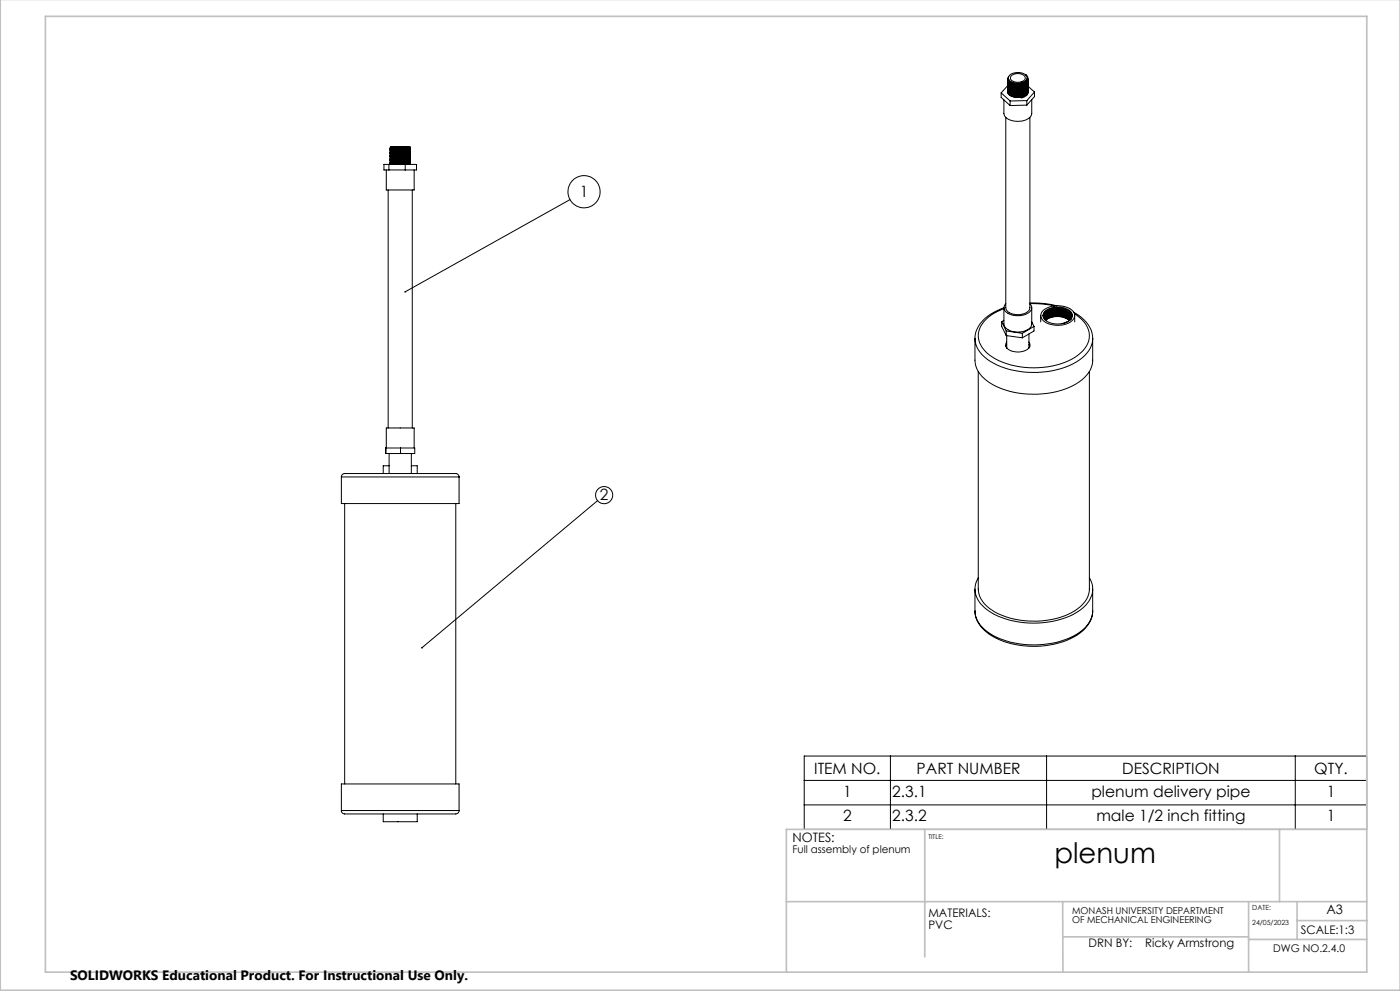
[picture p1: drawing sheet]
<svg xmlns="http://www.w3.org/2000/svg" width="420mm" height="297mm" viewBox="0 0 420 297" stroke-linecap="round" stroke-linejoin="round" font-family="sans-serif">
<g fill="none" stroke="#000" stroke-width=".3">
<path d="M300.4 27.8l2.6 2.5M300.4 27.8v1.4l2.6 2.4M301.7 35.2v57a2.65 2.65 0 0 0 2.8 2.1 4.1 4.1 0 0 0 4.4-1.8l.1-57.3M302.3 24.4h.1M302.3 26.1h.1M302.3 23.7h.1M302.3 25v.1M302.3 25.4h.1M302.3 26.8h.1M302.3 27.1v.1M302.3 25.7l-1.9 2.1M302.5 23.4v.2"/>
<path d="M302.8 22.6a3.7 3.7 0 0 1 5.4 .5 2.21 2.21 0 0 1-2.7 1.9 2.56 2.56 0 0 1-3-1.7zM303 30.3v1.3M303.5 22.6a2.92 2.92 0 0 1 4.1 .5 1.84 1.84 0 0 1-2.5 1.6l-1-.3a1.04 1.04 0 0 1-.9-.7 1.04 1.04 0 0 1 .3-1.1zM307.7 22.5h.1a1.35 1.35 0 0 1 .6 1.4 1.35 1.35 0 0 1-1.1 1 4.1 4.1 0 0 1-5-.9v-.5l.3-.6M308 30.2l-5 .1M308 30.2v1.3M308 31.5l-5 .1M308.2 23.4a2.51 2.51 0 0 1-3 1.7 2.35 2.35 0 0 1-2.7-1.5M308.3 25.7l.1 .1M308.4 23.7a1.39 1.39 0 0 1-1.1 1.6 4.1 4.1 0 0 1-5-.9v-.6M308.4 24.1a1.39 1.39 0 0 1-1.1 1.5 4 4 0 0 1-5-.9v-.5M308.4 24.4a1.39 1.39 0 0 1-1.1 1.6 4 4 0 0 1-5-1v-.5"/>
<path d="M308.4 24.7a2.28 2.28 0 0 1-2.8 2 3.5 3.5 0 0 1-3.3-1.3v-.6M308.4 25.1a1.39 1.39 0 0 1-1.1 1.5 4.1 4.1 0 0 1-5-.9v-.5M308.4 25.4a1.39 1.39 0 0 1-1.1 1.6 4.1 4.1 0 0 1-5-.9v-.6M308.4 25.8a1.39 1.39 0 0 1-1.1 1.5 4 4 0 0 1-5-.9v-.5M308.4 26.1a2.28 2.28 0 0 1-2.8 2 2.62 2.62 0 0 1-3.3-1.8v-.1M308.4 26.5a2.28 2.28 0 0 1-2.8 2 3.5 3.5 0 0 1-3.3-1.4v-.5M308.4 26.8a1.39 1.39 0 0 1-1.1 1.6 4.1 4.1 0 0 1-5-.9v-.6M308.4 27.2a1.39 1.39 0 0 1-1.1 1.5 4.1 4.1 0 0 1-5-.9v-.5M308.4 27.5a1.97 1.97 0 0 1-2 1.9M308.4 25.8l1.9 1.8M308.4 23.9a3.1 3.1 0 0 1-3.6 1.8 2.1 2.1 0 0 1-2.5-1.7M308.4 24.6a3.1 3.1 0 0 1-3.6 1.8 2.44 2.44 0 0 1-2.5-1.6v-.1"/>
<path d="M308.4 26.3a3.1 3.1 0 0 1-3.6 1.8 2.44 2.44 0 0 1-2.5-1.6v-.1M308.4 23.6a3 3 0 0 1-3.6 1.8 2.26 2.26 0 0 1-2.5-1.7M308.4 24.2a3.1 3.1 0 0 1-3.6 1.9 2.36 2.36 0 0 1-2.5-1.7M308.4 24.9a3.1 3.1 0 0 1-3.6 1.9 2.33 2.33 0 0 1-2.5-1.7M308.4 25.3a3 3 0 0 1-3.6 1.8 2.26 2.26 0 0 1-2.5-1.7M308.4 25.6a3.1 3.1 0 0 1-3.6 1.8 2.1 2.1 0 0 1-2.5-1.7M308.4 26a3.1 3.1 0 0 1-3.6 1.8 2.36 2.36 0 0 1-2.5-1.7M308.4 26.7a3.1 3.1 0 0 1-3.6 1.8 2.36 2.36 0 0 1-2.5-1.7M308.4 27a3 3 0 0 1-3.6 1.8 2.26 2.26 0 0 1-2.5-1.6M308.4 27.4a3.1 3.1 0 0 1-3.6 1.8 2.1 2.1 0 0 1-2.5-1.7M308.4 27.7l-.3 .8M309.5 29.9v4.1a3.6 3.6 0 0 1-4.2 2.4 3.8 3.8 0 0 1-4.1-2.4v-4.1"/>
<path d="M310.3 27.6l-2.3 2.6M310.3 27.6v1.4l-2.3 2.5M115.2 49.3h9.8v1.6h-9.8zM115.9 50.9v6h8.3v-6M116.5 56.9v71.4M116.7 49.3v1.6M117 44.4l.2 .2-.2 .2 .2 .3-.2 .1M117 45.3l.2 .1-.2 .2M117 45.7l.2 .1-.2 .3 .2 .3-.2 .1M117 46.5l.2 .2-.2 .2M117 47l.2 .2M117 47.8l.2 .1-.2 .3 .2 .2-.2 .2 .2 .3-.2 .1"/>
<path d="M117 49.1l.2 .2M117 45.2v.1M117 45.6v.1M117 46.5h.1M117 46.9v.1M117 47.8h.1M117 49v.1M117 44.4h.1M117 44.4l6.1-.2zM117 45.6l6.1-.2zM117 46.9l6.1-.2zM117 47.8l6.1-.2z"/>
<path d="M117 49l6.1-.2zM117.1 44.8l6-.2-6 .2M117.1 48.2l6-.2-6 .2M117.2 47.2l-.2 .6M121.6 49.3v1.6M122.9 44.3l-5.6 .3M122.9 44.8l-5.6 .2M122.9 45.2l-5.6 .2M122.9 45.6l-5.6 .2M122.9 46l-5.6 .2M122.9 46.5l-5.6 .2M122.9 46.9l-5.6 .2"/>
<path d="M122.9 47.3l-5.6 .2M122.9 47.7l-5.6 .2M122.9 48.2l-5.6 .2M122.9 48.6l-5.6 .2M122.9 49l-5.6 .2M122.9 44l-5.6 .2M122.9 44.4l-5.6 .3M122.9 44.9l-5.6 .2M122.9 45.3l-5.6 .2M122.9 45.7l-5.6 .2M122.9 46.1l-5.6 .3M122.9 46.6l-5.6 .2"/>
<path d="M122.9 47l-5.7 .2M122.9 47.4l-5.6 .2M122.9 48.3l-5.6 .2M122.9 48.7l-5.6 .2M122.9 49.1l-4.9 .2M122.9 47.8l.2 .2M122.9 47.8l-5.6 .2M123.1 45l-6.1 .3 6.1-.3M123.1 45.9l-6 .2M123.1 46.3l-6.1 .2 6.1-.2M123.1 47.2l-6 .2M123.1 48.4l-6 .2"/>
<path d="M123.1 47.1l-6 .2M123.1 49.2l-.3 .1M123.1 44.6l-.2 .2 .2 .2-.2 .3 .2 .1M123.1 45.5l-.2 .1 .2 .3-.2 .1 .2 .3-.2 .3 .2 .1M123.1 46.7l-.2 .2 .2 .2-.2 .3 .2 .2M123.1 47.6l-.2 .2M123.1 48l-.2 .2 .2 .2-.2 .3 .2 .1M123.1 48.9l-.2 .1 .2 .2M123.1 44.2l-.2 .1 .2 .3M123.1 44.2l-.2-.3h-5.7l-.2 .5M123.1 44.2h.1M123.1 44.6h.1"/>
<path d="M123.1 45.4v.1M123.1 46.7h.1M123.1 47.6h.1M123.1 48h.1M123.1 48.8v.1M123.1 49.2v.1M123.7 56.9v71.4M171 59.8l-49.4 27.7M300.5 96.4l1.4 2.8M300.5 96.4v1.4l1.4 2.8M301.2 92.5a11.1 11.1 0 0 0-7.6 7.1 7.5 7.5 0 0 0 4.1 7.4 25.6 25.6 0 0 0 24.8 .1 7.4 7.4 0 0 0 4-8.3l-1.2-2.2-1.4-1.4-1.6-1.2M301.2 96l-.7 .4"/>
<path d="M301.7 91a1.72 1.72 0 0 0 .7 2.9 5.7 5.7 0 0 0 6.9-.9 1.55 1.55 0 0 0-.3-2l3.3 .1 4 .6M301.9 99.2v1.4M301.9 99.2l4.8 .7M306.7 99.9v1.3M309 90.8l4.4 .2 3.6 .6M309.5 92.2v4.9a3.1 3.1 0 0 1-3.2 2.3 4.4 4.4 0 0 1-5.1-2v-5.2a13 13 0 0 0-8.4 7.1l-.3 2.2M309.5 96.4l.7 1.4M310.2 97.8l-3.5 2.1M310.2 97.8v1.4l-3.5 2M312.2 94.6v1.9M312.9 93.1a7 7 0 0 1 9.3 .5 2.38 2.38 0 0 1-1.7 3.3 7.3 7.3 0 0 1-7.9-1.2 1.89 1.89 0 0 1 .3-2.6zM312.9 94.6v.1"/>
<path d="M312.9 94.6a2.43 2.43 0 0 1 2.2-2 5.7 5.7 0 0 1 6.5 1.7l.1 .5M313.2 95a2.17 2.17 0 0 1 2-2 5.3 5.3 0 0 1 6.1 1.6l.1 .6M313.3 95.3a4.8 4.8 0 0 1 5.6-1.6 2.94 2.94 0 0 1 2.4 1.8M313.3 95.4a4.8 4.8 0 0 1 5.6-1.6 3.1 3.1 0 0 1 2.4 1.8M313.3 93.4a6.2 6.2 0 0 1 8.1 .2 2.03 2.03 0 0 1-1.5 3 6.3 6.3 0 0 1-6.7-1.1 1.66 1.66 0 0 1 .1-2.1zM313.5 95.7a5.6 5.6 0 0 1 7.6 .1M313.5 95.8a5.6 5.6 0 0 1 7.5 .1M313.5 94.3a5.5 5.5 0 0 1 7.8 .6l.1 .5a4.2 4.2 0 0 0-5-2.2 3.4 3.4 0 0 0-3.2 1.9zM313.5 95.2a5.6 5.6 0 0 1 7.7 .5 5.6 5.6 0 0 0-7.8-.2zM313.8 96a5.9 5.9 0 0 1 7.1 .1M320.4 96.4l-1.8 .6M321.3 95.6a1.99 1.99 0 0 0-1.3-2.4 6 6 0 0 0-6.5 .7l-.3 .7 .1 .7 .4 .7a5.8 5.8 0 0 1 7.2 0"/>
<path d="M322 93.6a9.2 9.2 0 0 1 5.8 8.2 9.6 9.6 0 0 1-6 7.3 27.8 27.8 0 0 1-24.7-.8 8.8 8.8 0 0 1-4.6-6.8M322.4 94.6v1.9M293.5 111.3v65.3a8.6 8.6 0 0 0 5.1 6.9 26.1 26.1 0 0 0 23.8-.4 8.2 8.2 0 0 0 4.4-6.5v-65.3M301.9 100.6l4.8 .6M302 102.5a1.75 1.75 0 0 0 1.4 2.7 5 5 0 0 0 5.4-1.1l.2-.8-.3-.8M302 103.3l-.2 .5M302 100.6v3.7M308.7 103.3l.3 .5M308.7 100.1v4.2M327.8 101.4v6.5a8.5 8.5 0 0 1-5 7.2 27.5 27.5 0 0 1-25.7-.3 8.4 8.4 0 0 1-4.6-6.9v-6.4M115.7 134.3h8.7v1.6h-8.7zM115.8 134.3v1.6"/>
<path d="M115.9 134.3v-6h8.3v6M116.7 139.6h-1.7v2.3M116.7 135.9v6M120.2 134.3v1.6M123.4 139.6h1.8v2.3M123.4 135.9v6M102.4 142.9a1.34 1.34 0 0 1 2-1h32a1.06 1.06 0 0 1 1.3 1M102.4 142.9v8h35.3v-8M102.4 142.9h35.3M103.4 150.9v84M136.7 150.9v84M179.3 150l-52.7 44.1"/>
<path d="M292.5 176.6v6.6M293.5 173.2a6.7 6.7 0 0 0 2 9 24.6 24.6 0 0 0 18.9 4.2 17.4 17.4 0 0 0 12.3-6.3 6.3 6.3 0 0 0 .1-6.9M327.8 176.6v6.5a8.5 8.5 0 0 1-4.8 7 27.4 27.4 0 0 1-25.7-.1 8.5 8.5 0 0 1-4.8-6.8M327.8 183a9.8 9.8 0 0 1-6.7 8.4 26.8 26.8 0 0 1-24.6-1.5 8.8 8.8 0 0 1-4-6.7M241.3 226.6h168.7v22h-168.7zM241.3 233.9h168.7M267.1 226.6v22M314 226.6v22M388.6 226.6v22M102.4 242.9a1.39 1.39 0 0 0 2 1h32a1.06 1.06 0 0 0 1.3-1M102.4 242.9v-8h35.3v8M102.4 242.9h35.3"/>
<path d="M115 243.9v2.4h10.2v-2.4M241.3 241.2h168.7"/>
<circle cx="175.2" cy="57.5" r="4.8"/>
<circle cx="181.2" cy="148.4" r="2.56"/>
</g>
<path d="M.1 -.1v296.9h419.9M13.6 4.9h396.4v286.5h-396.4zM277.4 248.6v38.2M383.9 248.6v21.6M410 248.6h-174.1v42.8M235.9 270.2h174.1M318.8 270.2l.1 21.2M374.6 270.2v21.2M389.1 270.2v11.3M389.1 275.9h21M318.8 280.8h55.8M374.6 281.5h35.4" fill="none" stroke="#c0c0c0" stroke-width=".5"/>
<path d="M121.4 87.3l-.1 .3 .3-.1-.3 .1a.26 .26 0 0 0 .4 .1 .26 .26 0 0 0 0-.4 .26 .26 0 0 0-.3 0zM126.4 194v.3l.2-.2-.2 .2a.25 .25 0 0 0 .4 0 .25 .25 0 0 0 0-.3 .25 .25 0 0 0-.4 0z" fill="#000"/>
<text font-size="8.5" x="316.3" y="258.7">plenum</text>
<g font-size="4.7">
<text x="173.9" y="59.1">1</text>
<text x="180" y="150">2</text>
<text x="244.3" y="231.9">ITEM NO.</text>
<text x="275" y="231.9">PART NUMBER</text>
<text x="336.6" y="231.9">DESCRIPTION</text>
<text x="394.3" y="231.9">QTY.</text>
<text x="252.9" y="238.8">1</text>
<text x="267.7" y="238.8">2.3.1</text>
<text x="327.4" y="238.8">plenum delivery pipe</text>
<text x="398" y="238.8">1</text>
<text x="252.9" y="246.1">2</text>
<text x="267.7" y="246.1">2.3.2</text>
<text x="328.9" y="246.1">male 1/2 inch fitting</text>
<text x="398" y="246.1">1</text>
</g>
<text font-size="4.1" x="21" y="293.7">SOLIDWORKS Educational Product. For Instructional Use Only.</text>
<g font-size="3.9">
<text x="237.8" y="252.4">NOTES:</text>
<text x="398" y="273.9">A3</text>
</g>
<g font-size="3.5">
<text x="278.5" y="275">MATERIALS:</text>
<text x="278.5" y="278.5">PVC</text>
<text x="390.2" y="280">SCALE:1:3</text>
<text x="326.5" y="283.8">DRN BY:</text>
<text x="343.6" y="283.8">Ricky Armstrong</text>
</g>
<g font-size="3.2">
<text x="237.8" y="255.7">Full assembly of plenum</text>
<text x="382" y="285.4">DWG NO.2.4.0</text>
</g>
<g font-size="2.8">
<text x="321.6" y="273.9">MONASH UNIVERSITY DEPARTMENT</text>
<text x="321.6" y="276.8">OF MECHANICAL ENGINEERING</text>
</g>
<g font-size="2.1">
<text x="375.7" y="272.8">DATE:</text>
<text x="375.7" y="277.1">24/05/2023</text>
</g>
<text font-size="2" x="278.5" y="251.4">TITLE:</text>
</svg>
